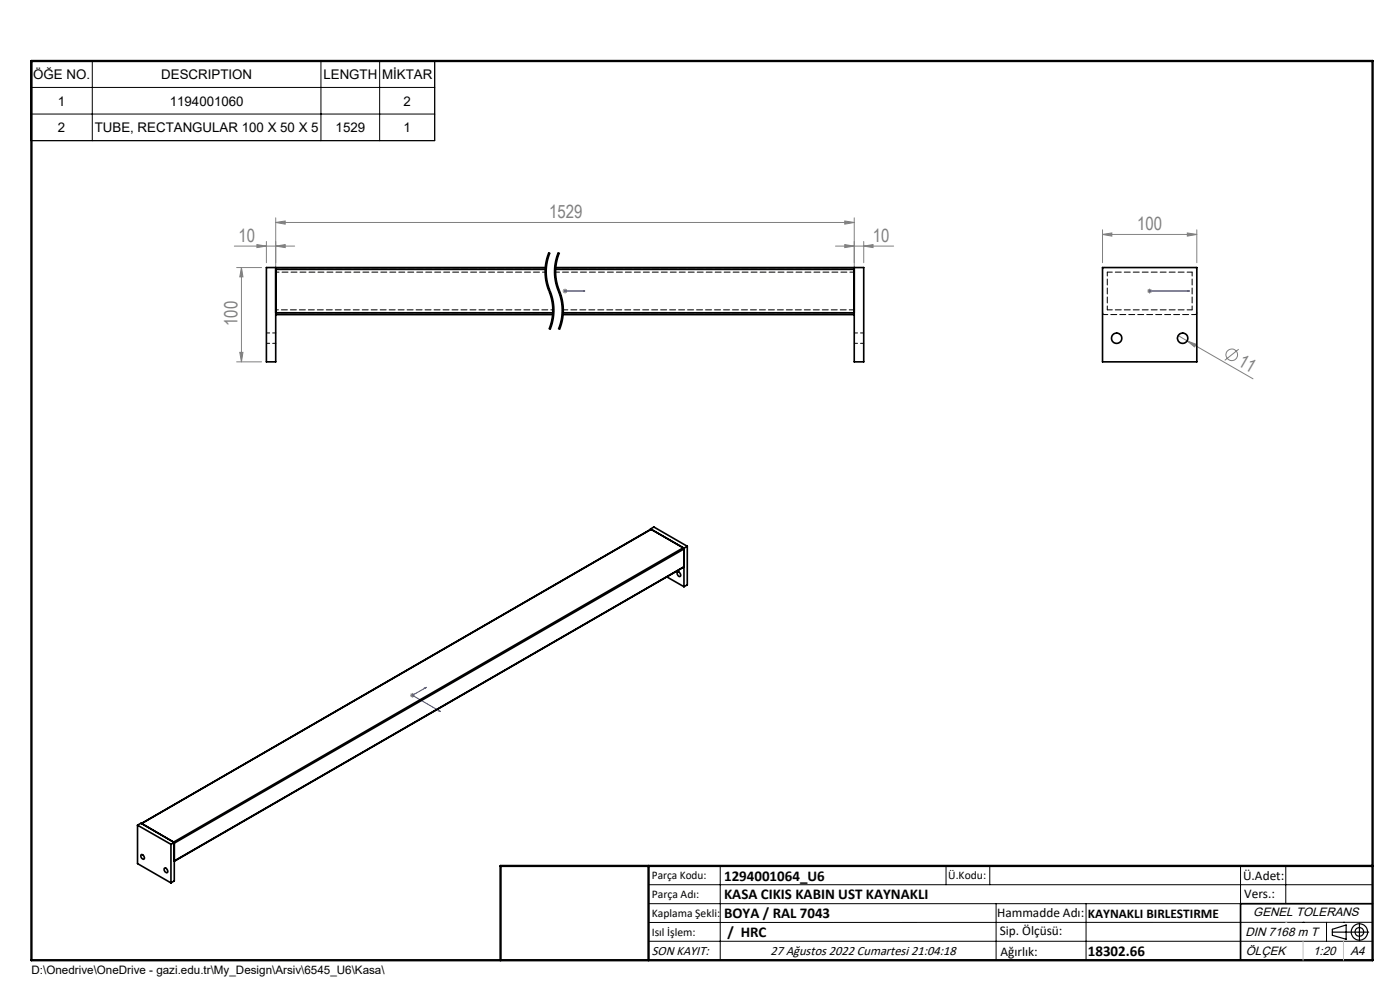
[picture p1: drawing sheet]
<svg xmlns="http://www.w3.org/2000/svg" width="297mm" height="210mm" viewBox="0 0 297 210" stroke-linecap="round" stroke-linejoin="round" font-family="sans-serif">
<g fill="none" stroke="#808080" stroke-width=".21">
<path d="M49.7 52.2h12.8M50.2 56.8h5.3M51.2 56.8l.3 1.9h-.6zM51.2 56.8v20M54.5 51.9l2 .3-2 .3zM56.5 51.2v4.5M58.5 52.2l2-.3v.6zM58.5 47.2l2-.3v.6zM58.5 46.2v19.1M58.5 47.2h122.7M177.2 52.2h12.4M179.2 46.9l2 .3-2 .3z"/>
<path d="M179.2 51.9l2 .3-2 .3zM181.2 46.2v19.1M183.2 52.2l2-.3v.6zM183.2 51.2v4.5M233.9 49.7l2-.3v.7zM233.9 48.7v7M233.9 49.7h20M251.9 49.4l2 .3-2 .4zM253.9 48.7v7M50.2 76.8h5.3M50.9 74.7h.6l-.3 2.1zM119.3 61.7h1.1"/>
<path d="M119.5 61.4l.7 .7M119.9 61.2v1.1M120.2 61.4l-.7 .7M243.4 61.7h1M243.5 61.4l.7 .7M243.9 61.2v1.1M244.2 61.4l-.7 .7M249.9 71.2l1.9 1.1M251.8 72.3l1.9 .7-.3 .6zM251.8 72.3l14 8.1M262.8 74.1l-3 2.3M87 147.5h1"/>
<path d="M87.1 147.1l.7 .7M87.5 147v1M87.8 147.1l-.7 .7"/>
<circle cx="261.3" cy="75.3" r="1.23"/>
</g>
<path d="M116.6 53.6a10.6 10.6 0 0 0 0 8.1M118.6 53.6a10.6 10.6 0 0 0 0 8.1M116.6 61.7a10.6 10.6 0 0 1 0 8.2M118.6 61.7a10.6 10.6 0 0 1 0 8.2" fill="none" stroke="#000" stroke-width=".21" stroke-dasharray="6.3 1.3 1.3 1.3" stroke-dashoffset="4.1" stroke-linecap="butt"/>
<g fill="none" stroke="#000" stroke-width=".21">
<path d="M6.5 12.9h85.7v16.9h-85.7zM6.5 18.5h85.7M19.6 12.9v16.9M68.1 12.9v16.9M80.5 12.9v16.9M6.5 24.2h85.7M115.7 59.1l.2 1.3 1.1 3.6M115.8 55.3a10.8 10.8 0 0 0-.1 3.8M116 56.7v2.3l.6 2.2M116.3 54.9l-.3 1.8M116.4 53.5l-.6 1.8M116.6 53.6a11.2 11.2 0 0 0 .3 9 10.6 10.6 0 0 1-.3 7.3"/>
<path d="M116.7 53.6l-.4 1.3M117.7 59.1l.2 1.3 1.1 3.6M117.8 55.3a10.8 10.8 0 0 0-.1 3.8M118 56.7v2.3l.6 2.2M118.3 54.9l-.3 1.8M118.4 53.5l-.6 1.8M118.6 53.6a11.2 11.2 0 0 0 .3 9 10.6 10.6 0 0 1-.3 7.3M118.7 53.6l-.4 1.3M116.6 61.2l.1 .2M116.7 61.4v.3zM116.7 69l-.3 .8M116.7 61.7l.7 2.2a10.8 10.8 0 0 1 0 3.8"/>
<path d="M117 64l.2 2.3M117.1 69.1l-.4 .9M117.2 66.3l-.5 2.7M117.4 67.7l-.3 1.4M118.6 61.2a11.1 11.1 0 0 1 .8 6.5M118.7 69l-.3 .8M119 64l.2 1.4M119.1 69.1l-.4 .9M119.2 65.4v.9M119.2 66.3l-.5 2.7M119.4 67.7l-.3 1.4M137.6 187.7h153.6"/>
<path d="M137.6 191.7h153.6M137.6 199.7h153.6M152.8 183.7v20M200.7 183.7v4M210 183.7v4M211.3 191.7v12M230.4 191.7v12M263.2 183.7v20M272.8 183.7v8M276.4 195.6h.1M281.4 195.6v4.1M285 195.6h.1"/>
<path d="M291.2 195.6l-153.6 .1"/>
</g>
<g fill="none" stroke="#000" stroke-width=".25">
<path d="M282.6 197.7h7.8M282.6 197.1l3-.9v3l-3-.8zM288.4 195.8v3.8M106.2 203.7h185"/>
<circle cx="288.4" cy="197.7" r="1.74"/>
<circle cx="288.4" cy="197.7" r=".93"/>
</g>
<path d="M119.8 61.7h.2zM119.9 61.7h.1M119.9 61.7h4.2M124.1 61.7h-.5h.5M243.8 61.7h.2zM243.9 61.7h.1M243.9 61.7h8.4M252.3 61.7h-.4h.4M90.1 145.9l.4-.1-.3 .2zM90.5 145.8l-3 1.7 6 3.4M93.1 150.8l.1-.1 .3 .2z" fill="none" stroke="#00f" stroke-width=".21"/>
<path d="M291.2 191.7h-28v12" fill="none" stroke="#000" stroke-width=".35"/>
<path d="M6.7 12.9h284.5v190.8h-284.5zM137.6 183.7v20M291.2 183.7h-185v20" fill="none" stroke="#000" stroke-width=".5"/>
<path d="M276.4 199.7v4M285 199.7v4" fill="none" stroke="#c0c0c0" stroke-width=".21"/>
<path d="M272.8 195.6h.1" fill="none" stroke="#c0c0c0" stroke-width=".25"/>
<g fill="#00f">
<path d="M123.6 61.7h.5zM119.8 61.7h.2z"/>
<path d="M243.8 61.7h.2zM251.9 61.7h.4z"/>
<path d="M90.1 145.9l.1 .1 .3-.2zM93.1 150.8l.4 .1-.3-.2z"/>
</g>
<g fill="#808080">
<path d="M251.8 72.3l1.9 .7-.3 .6z"/>
<path d="M58.5 52.2l2-.3v.6zM54.5 51.9l2 .3-2 .3zM183.2 52.2l2-.3v.6zM179.2 51.9l2 .3-2 .3z"/>
<path d="M233.9 49.7l2-.3v.7zM251.9 49.4l2 .3-2 .4z"/>
<path d="M179.2 46.9l2 .3-2 .3zM58.5 47.2l2-.3v.6z"/>
<path d="M51.2 56.8l.3 1.9h-.6zM50.9 74.7h.6l-.3 2.1z"/>
</g>
<g fill="none" stroke="#000" stroke-width=".35">
<path d="M58.5 56.8v20h-2v-20h59.3M58.5 57.1h57.2M117.8 56.8h65.4v20h-2v-20M117.8 57.1h63.4M233.9 56.8h20v20h-20zM58.5 66.3h58.9M58.5 66.7h58.8M119.3 66.3h61.9M119.3 66.7h61.9M138 112.2l7.1 4.1M138 112.2l.7-.4 7.1 4.1M138 112.2v.1"/>
<path d="M138.1 112.3l-108.1 62.4M138.1 112.3l-108 62.4 6.7 3.9 108.2-62.4M138.1 112.3l6.9 3.9M145 116.2l.1 .2-108.1 62.4M145.1 116.3v8.2M145.8 115.9l-.7 .4M145.8 115.9v8.2l-.7 .4M141.5 122.4l3.6 2.1M143.7 121.4a.55 .55 0 0 1 .6 .2 .55 .55 0 0 1-.1 .7 .74 .74 0 0 1-.5-.9zM29.2 175v8.2l7.1 4.1M29.2 175l7.1 4.1M29.2 175l.7-.4 7.1 4.1"/>
<path d="M36.3 179.1v8.2M37 178.7v8.2l-.7 .4M37 178.7l-.7 .4M29.9 181.4a.55 .55 0 0 1 .6 .2 .55 .55 0 0 1-.1 .7 .74 .74 0 0 1-.5-.9zM34.9 184.1a.58 .58 0 0 1 .6 .4 .58 .58 0 0 1-.1 .6 .69 .69 0 0 1-.5-1zM37 182.6l108.1-62.4-108.1 62.5"/>
<circle cx="236.9" cy="71.8" r="1.1"/>
<circle cx="250.9" cy="71.8" r="1.1"/>
</g>
<path d="M234.9 57.7h18M181.2 65.7h-61.8M181.2 66.3h-61.8M252.9 65.7h-18" fill="none" stroke="#000" stroke-width=".21" stroke-dasharray="1.3 .6" stroke-dashoffset=".2"/>
<path d="M181.2 57.7h-63.4M181.2 57.1h-63.4" fill="none" stroke="#000" stroke-width=".21" stroke-dasharray="1.3 .6" stroke-dashoffset=".3"/>
<path d="M115.8 57.7h-57.3M115.8 57.1h-57.3M56.5 72.8h2M58.5 70.6h-2M181.2 72.8h2M183.2 70.6h-2M253.5 66.7h-19.2" fill="none" stroke="#000" stroke-width=".21" stroke-dasharray="1.3 .6" stroke-dashoffset=".6"/>
<path d="M117.4 66.3h-58.9M117.4 65.7h-58.9" fill="none" stroke="#000" stroke-width=".21" stroke-dasharray="1.3 .6" stroke-dashoffset=".7"/>
<path d="M233.9 57.1l.1-.3 .3-.1M253.5 56.7l.3 .1 .1 .3M234.3 66.7l-.3-.1-.1-.3M253.9 66.3l-.1 .3-.3 .1" fill="none" stroke="#000" stroke-width=".21" stroke-dasharray="1.3 .6"/>
<path d="M252.9 57.7v8M234.9 65.7v-8" fill="none" stroke="#000" stroke-width=".21" stroke-dasharray="1.3 .6" stroke-dashoffset=".4"/>
<g font-size="3.9" fill="#808080">
<text x="116.5" y="46.3">1529</text>
<text x="50.6" y="51.3">10</text>
<text x="185.2" y="51.3">10</text>
<text x="241.3" y="48.9">100</text>
<text x="50.4" y="69.2" transform="rotate(-90 50.4 69.2)">100</text>
<text x="262.4" y="77.4" transform="rotate(30 262.4 77.4)">11</text>
</g>
<g font-size="3.2">
<text x="153.6" y="190.8">KASA CIKIS KABIN UST KAYNAKLI</text>
<text x="153.6" y="186.8">1294001064_U6</text>
<text x="153.6" y="194.8">BOYA / RAL 7043</text>
<text x="154.3" y="198.8">/ HRC</text>
<text x="230.8" y="202.8">18302.66</text>
</g>
<g font-size="2.8">
<text x="7" y="16.8">ÖĞE NO.</text>
<text x="34.2" y="16.8">DESCRIPTION</text>
<text x="68.6" y="16.8">LENGTH</text>
<text x="81.1" y="16.8">MİKTAR</text>
<text x="12.3" y="22.4">1</text>
<text x="36" y="22.4">1194001060</text>
<text x="85.6" y="22.4">2</text>
<text x="12.3" y="28.1">2</text>
<text x="20.1" y="28.1">TUBE, RECTANGULAR 100 X 50 X 5</text>
<text x="71.2" y="28.1">1529</text>
<text x="85.6" y="28.1">1</text>
<text x="263.7" y="186.7">Ü.Adet:</text>
<text x="263.9" y="190.5">Vers.:</text>
<text x="211.5" y="194.5">Hammadde Adı:</text>
<text x="230.8" y="194.7">KAYNAKLI BIRLESTIRME</text>
<text x="138.3" y="202.6">SON KAYIT:</text>
<text x="163.5" y="202.6">27 Ağustos 2022 Cumartesi 21:04:18</text>
<text x="212.1" y="198.4">Sip. Ölçüsü:</text>
<text x="212.2" y="202.7">Ağırlık:</text>
</g>
<g font-size="2.6">
<text x="265.9" y="194.4">GENEL TOLERANS</text>
<text x="264.2" y="198.5">DIN 7168 m T</text>
<text x="264.3" y="202.6">ÖLÇEK</text>
<text x="278.5" y="202.6">1:20</text>
<text x="286.5" y="202.6">A4</text>
</g>
<g font-size="2.5">
<text x="138.3" y="186.4">Parça Kodu:</text>
<text x="138.3" y="190.5">Parça Adı:</text>
<text x="201.2" y="186.5">Ü.Kodu:</text>
<text x="138.3" y="194.5">Kaplama Şekli:</text>
<text x="138.3" y="198.6">Isıl İşlem:</text>
<text x="6.7" y="206.7">D:\Onedrive\OneDrive - gazi.edu.tr\My_Design\Arsiv\6545_U6\Kasa\</text>
</g>
</svg>
